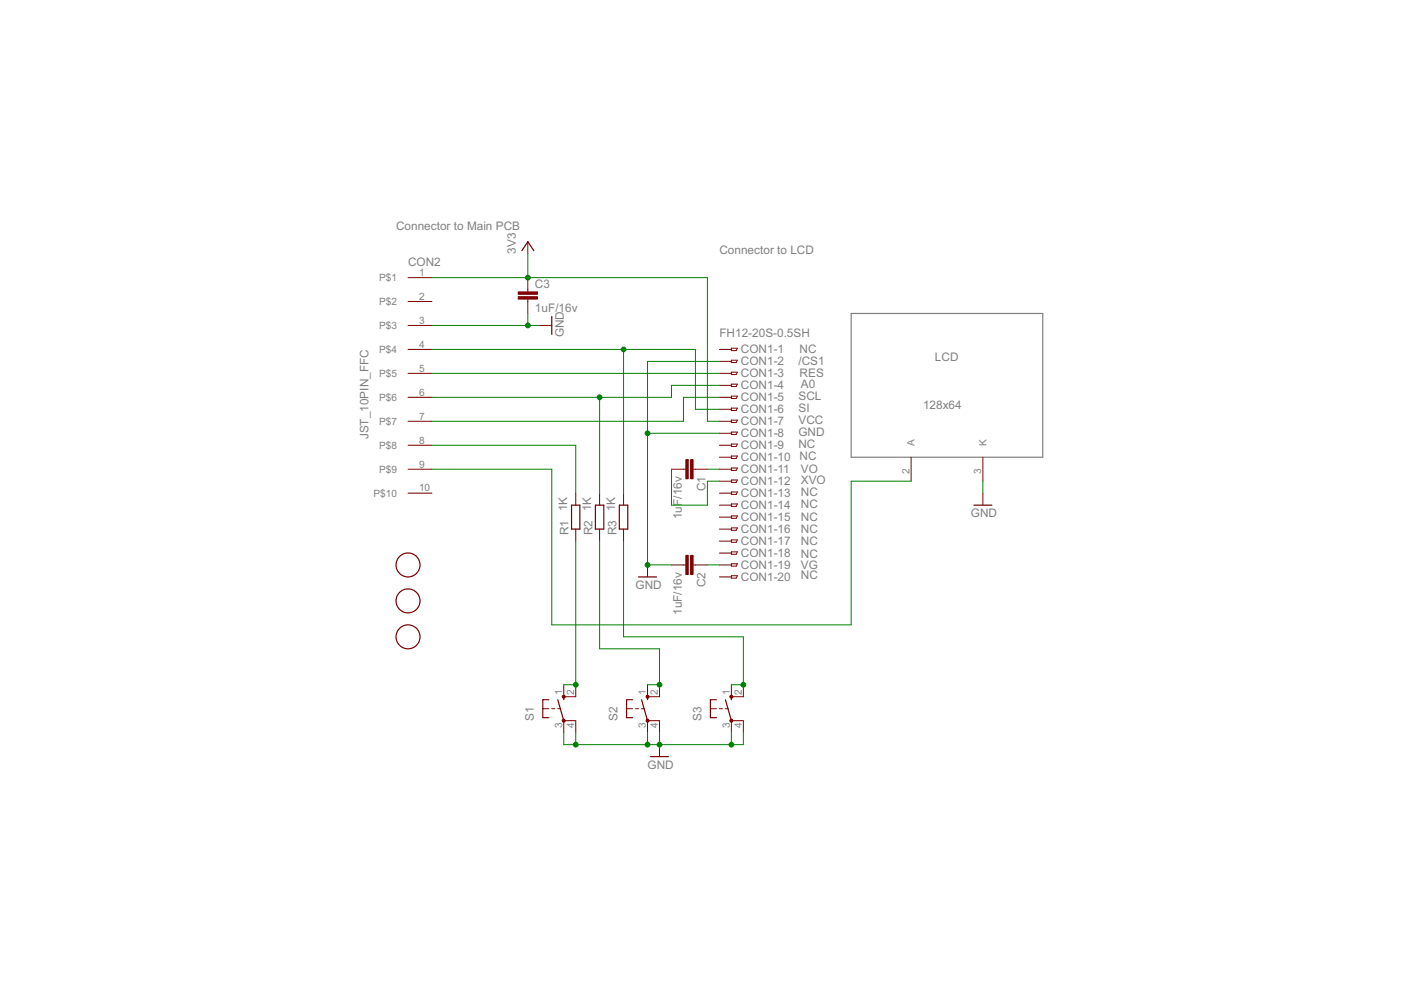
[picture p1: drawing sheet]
<svg xmlns="http://www.w3.org/2000/svg" width="297mm" height="210mm" viewBox="0 0 297 210" stroke-linecap="round" stroke-linejoin="round" font-family="sans-serif">
<path d="M180.5 66.5h40.6v30.4h-40.6z" fill="none" stroke="#808080" stroke-width=".25"/>
<g fill="none" stroke="#800000" stroke-width=".21">
<path d="M86.5 58.9h5.1M111.9 51.2v2.6M111.9 58.9v3M86.5 63.9h5.1M86.5 69h5.1M86.5 74.1h5.1M86.5 79.2h5.1M111.9 63.4v3.1M114.4 69h2.6M152.5 74.1h2.6M152.5 79.2h2.6M152.5 76.6h2.6"/>
<path d="M155.1 73.8h1.2l-.2 .5h-1zM155.1 76.4h1.2l-.2 .5h-1zM155.1 78.9h1.2l-.2 .5h-1zM86.5 84.2h5.1M86.5 89.3h5.1M86.5 94.4h5.1M86.5 99.5h5.1M142.4 99.5h3M146.9 99.5h3.1M152.5 84.2h2.6M152.5 89.3h2.6M152.5 94.4h2.6"/>
<path d="M152.5 99.5h2.6M152.5 81.7h2.6M152.5 86.8h2.6M152.5 91.9h2.6M152.5 96.9h2.6M155.1 81.4h1.2l-.2 .6h-1zM155.1 84h1.2l-.2 .5h-1zM155.1 86.5h1.2l-.2 .5h-1zM155.1 89.1h1.2l-.2 .5h-1zM155.1 91.6h1.2l-.2 .5h-1zM155.1 94.1h1.2l-.2 .6h-1zM155.1 96.7h1.2l-.2 .5h-1z"/>
<path d="M155.1 99.2h1.2l-.2 .5h-1zM193.2 96.9v5.1M208.4 96.9v5.1M86.5 104.6h5.1M122.1 104.6v2.5M122.1 112.2v2.5M127.1 104.6v2.5M127.1 112.2v2.5M132.2 104.6v2.5M132.2 112.2v2.5M137.3 119.8v2.5M142.4 119.8h3"/>
<path d="M146.9 119.8h3.1M152.5 104.6h2.6M152.5 102h2.6M152.5 107.1h2.6M152.5 109.6h2.6M152.5 112.2h2.6M152.5 114.7h2.6M152.5 117.3h2.6M152.5 119.8h2.6M155.1 101.8h1.2l-.2 .5h-1zM155.1 104.3h1.2l-.2 .5h-1zM155.1 106.8h1.2l-.2 .6h-1z"/>
<path d="M155.1 109.4h1.2l-.2 .5h-1zM155.1 111.9h1.2l-.2 .5h-1zM155.1 114.5h1.2l-.2 .5h-1zM155.1 117h1.2l-.2 .5h-1zM155.1 119.5h1.2l-.2 .5h-1zM208.4 104.6v2.5M152.5 122.3h2.6M155.1 122.1h1.2l-.2 .5h-1zM115.1 150.3h1.3M117 150.3h.6M118.3 150.3h.6M119.5 145.2v2.5h2.6v-2.5"/>
<path d="M119.5 155.3v-2.5h2.6v2.5M132.8 150.3h1.3M134.7 150.3h.7M136 150.3h.7M137.3 145.2v2.5h2.5v-2.5M137.3 155.3v-2.5h2.5v2.5M139.8 157.9v2.5M150.6 150.3h1.3M152.5 150.3h.7M153.8 150.3h.6M155.1 145.2v2.5h2.5v-2.5M155.1 155.3v-2.5h2.5v2.5"/>
</g>
<g fill="none" stroke="#800000" stroke-width=".25">
<path d="M110.6 53.1l1.3-1.9 1.3 1.9M117 67.1v3.8M121.2 107.1h1.7v5.1h-1.7zM126.2 107.1h1.8v5.1h-1.8zM131.3 107.1h1.8v5.1h-1.8zM206.5 107.1h3.8M135.4 122.3h3.8M116.4 148.4h-1.3v3.8h1.3M118.3 148.4l1.2 4.4M119.5 147.7v.7M134.1 148.4h-1.3v3.8h1.3M136 148.4l1.3 4.4"/>
<path d="M137.3 147.7v.7M151.9 148.4h-1.3v3.8h1.3M153.8 148.4l1.3 4.4M155.1 147.7v.7M137.9 160.4h3.8"/>
<circle cx="86.5" cy="119.8" r="2.54"/>
<circle cx="86.5" cy="127.4" r="2.54"/>
<circle cx="86.5" cy="135" r="2.54"/>
</g>
<g fill="#800000" stroke="#800000" stroke-width=".21">
<path d="M145.4 97.5h.5v4h-.5z"/>
<path d="M146.4 97.5h.5v4h-.5z"/>
<path d="M145.4 117.8h.5v4h-.5z"/>
<path d="M146.4 117.8h.5v4h-.5z"/>
<path d="M109.9 62.9h4v.5h-4z"/>
<path d="M109.9 61.9h4v.5h-4z"/>
</g>
<g fill="#800000" stroke="#800000" stroke-width=".21">
<circle cx="137.3" cy="152.8" r=".33"/>
<circle cx="137.3" cy="147.7" r=".33"/>
<circle cx="119.5" cy="152.8" r=".33"/>
<circle cx="119.5" cy="147.7" r=".33"/>
<circle cx="155.1" cy="152.8" r=".33"/>
<circle cx="155.1" cy="147.7" r=".33"/>
</g>
<g fill="none" stroke="#008000" stroke-width=".21">
<path d="M91.6 58.9h58.4v30.4h2.5M111.9 53.8v5.1M91.6 69h22.8M91.6 74.1h55.8v12.7h5.1M91.6 79.2h60.9M111.9 66.5v2.5M132.2 74.1v30.5M152.5 76.6h-15.2v43.2h5.1M91.6 94.4h30.5v10.2M91.6 99.5h25.4v33h63.5v-30.5h12.7M127.1 84.2v20.4M137.3 91.9h15.2"/>
<path d="M142.4 99.5v7.6h7.6v-5.1h2.5M150 99.5h2.5M152.5 84.2h-7.6v5.1h-53.3M152.5 81.7h-10.1v2.5h-50.8M122.1 114.7v30.5h-2.6M127.1 114.7v22.9h12.7v7.6h-2.5M132.2 114.7v20.3h25.4v10.2h-2.5M150 119.8h2.5M208.4 102v2.6M119.5 155.3v2.6h38.1v-2.6M122.1 155.3v2.6M137.3 155.3v2.6"/>
<path d="M139.8 155.3v2.6M155.1 155.3v2.6"/>
</g>
<g fill="#008000" stroke="#008000" stroke-width=".21">
<circle cx="111.9" cy="69" r=".51"/>
<circle cx="137.3" cy="119.8" r=".51"/>
<circle cx="137.3" cy="91.9" r=".51"/>
<circle cx="139.8" cy="157.9" r=".51"/>
<circle cx="155.1" cy="157.9" r=".51"/>
<circle cx="137.3" cy="157.9" r=".51"/>
<circle cx="122.1" cy="157.9" r=".51"/>
<circle cx="111.9" cy="58.9" r=".51"/>
<circle cx="132.2" cy="74.1" r=".51"/>
<circle cx="127.1" cy="84.2" r=".51"/>
<circle cx="122.1" cy="145.2" r=".51"/>
<circle cx="139.8" cy="145.2" r=".51"/>
<circle cx="157.6" cy="145.2" r=".51"/>
</g>
<g font-size="2.8" fill="#808080">
<text x="84" y="48.7">Connector to Main PCB</text>
<text x="109.4" y="53.8" transform="rotate(-90 109.4 53.8)">3V3</text>
<text x="152.5" y="53.8">Connector to LCD</text>
<text x="86.5" y="56.3">CON2</text>
<text x="113.4" y="61">C3</text>
<text x="113.4" y="66.1">1uF/16v</text>
<text x="119.5" y="71.5" transform="rotate(-90 119.5 71.5)">GND</text>
<text x="152.5" y="71.5">FH12-20S-0.5SH</text>
<text x="157.1" y="74.9">CON1-1</text>
<text x="157.1" y="77.4">CON1-2</text>
<text x="169.3" y="77.4">/CS1</text>
<text x="169.5" y="74.9">NC</text>
<text x="198.2" y="76.6">LCD</text>
<text x="157.1" y="79.9">CON1-3</text>
<text x="157.1" y="82.5">CON1-4</text>
<text x="169.5" y="79.9">RES</text>
<text x="169.8" y="82.2">A0</text>
<text x="157.1" y="85">CON1-5</text>
<text x="157.1" y="87.5">CON1-6</text>
<text x="169.3" y="84.8">SCL</text>
<text x="169.3" y="87.3">SI</text>
<text x="169.3" y="89.8">VCC</text>
<text x="195.7" y="86.8">128x64</text>
<text x="78.1" y="93.2" transform="rotate(-90 78.1 93.2)">JST_10PIN_FFC</text>
<text x="157.1" y="90.1">CON1-7</text>
<text x="157.1" y="92.6">CON1-8</text>
<text x="157.1" y="95.2">CON1-9</text>
<text x="169.3" y="92.4">GND</text>
<text x="169.3" y="94.9">NC</text>
<text x="157.1" y="97.7">CON1-10 NC</text>
<text x="157.1" y="100.2">CON1-11</text>
<text x="169.8" y="100.2">VO</text>
<text x="149.6" y="104.2" transform="rotate(-90 149.6 104.2)">C1</text>
<text x="157.1" y="102.8">CON1-12</text>
<text x="157.1" y="105.3">CON1-13</text>
<text x="157.1" y="107.9">CON1-14</text>
<text x="169.8" y="105.1">NC</text>
<text x="169.8" y="107.6">NC</text>
<text x="169.8" y="102.5">XVO</text>
<text x="120.3" y="108.4" transform="rotate(-90 120.3 108.4)">1K</text>
<text x="120.6" y="113.4" transform="rotate(-90 120.6 113.4)">R1</text>
<text x="125.4" y="108.4" transform="rotate(-90 125.4 108.4)">1K</text>
<text x="125.6" y="113.4" transform="rotate(-90 125.6 113.4)">R2</text>
<text x="130.4" y="108.4" transform="rotate(-90 130.4 108.4)">1K</text>
<text x="130.7" y="113.4" transform="rotate(-90 130.7 113.4)">R3</text>
<text x="144.5" y="110.1" transform="rotate(-90 144.5 110.1)">1uF/16v</text>
<text x="157.1" y="110.4">CON1-15</text>
<text x="157.1" y="112.9">CON1-16</text>
<text x="169.8" y="110.4">NC</text>
<text x="169.8" y="112.9">NC</text>
<text x="205.9" y="109.6">GND</text>
<text x="157.1" y="115.5">CON1-17</text>
<text x="157.1" y="118">CON1-18</text>
<text x="169.8" y="115.5">NC</text>
<text x="169.8" y="118.3">NC</text>
<text x="134.8" y="124.9">GND</text>
<text x="149.6" y="124.5" transform="rotate(-90 149.6 124.5)">C2</text>
<text x="157.1" y="120.6">CON1-19</text>
<text x="157.1" y="123.1">CON1-20</text>
<text x="169.8" y="122.8">NC</text>
<text x="169.8" y="120.6">VG</text>
<text x="144.5" y="130.4" transform="rotate(-90 144.5 130.4)">1uF/16v</text>
<text x="113.2" y="152.8" transform="rotate(-90 113.2 152.8)">S1</text>
<text x="130.9" y="152.8" transform="rotate(-90 130.9 152.8)">S2</text>
<text x="148.7" y="152.8" transform="rotate(-90 148.7 152.8)">S3</text>
<text x="137.3" y="163">GND</text>
</g>
<g font-size="2.4" fill="#808080">
<text x="80.4" y="59.6">P$1</text>
<text x="88.8" y="58.5">1</text>
<text x="80.4" y="64.7">P$2</text>
<text x="88.8" y="63.6">2</text>
<text x="80.4" y="69.8">P$3</text>
<text x="88.8" y="68.7">3</text>
<text x="80.4" y="74.9">P$4</text>
<text x="88.8" y="73.7">4</text>
<text x="80.4" y="79.9">P$5</text>
<text x="88.8" y="78.8">5</text>
<text x="88.8" y="83.9">6</text>
<text x="80.4" y="85">P$6</text>
<text x="88.8" y="89">7</text>
<text x="80.4" y="90.1">P$7</text>
<text x="80.4" y="95.2">P$8</text>
<text x="88.8" y="94">8</text>
<text x="193.9" y="94.6" transform="rotate(-90 193.9 94.6)">A</text>
<text x="209.2" y="94.6" transform="rotate(-90 209.2 94.6)">K</text>
<text x="80.4" y="100.2">P$9</text>
<text x="88.8" y="99.1">9</text>
<text x="192.8" y="100.5" transform="rotate(-90 192.8 100.5)">2</text>
<text x="208" y="100.5" transform="rotate(-90 208 100.5)">3</text>
<text x="79.2" y="105.3">P$10</text>
<text x="88.8" y="104.2">10</text>
<text x="119.2" y="147.4" transform="rotate(-90 119.2 147.4)">1</text>
<text x="121.7" y="147.4" transform="rotate(-90 121.7 147.4)">2</text>
<text x="136.9" y="147.4" transform="rotate(-90 136.9 147.4)">1</text>
<text x="139.5" y="147.4" transform="rotate(-90 139.5 147.4)">2</text>
<text x="154.7" y="147.4" transform="rotate(-90 154.7 147.4)">1</text>
<text x="157.3" y="147.4" transform="rotate(-90 157.3 147.4)">2</text>
<text x="119.2" y="154.3" transform="rotate(-90 119.2 154.3)">3</text>
<text x="121.7" y="154.3" transform="rotate(-90 121.7 154.3)">4</text>
<text x="136.9" y="154.3" transform="rotate(-90 136.9 154.3)">3</text>
<text x="139.5" y="154.3" transform="rotate(-90 139.5 154.3)">4</text>
<text x="154.7" y="154.3" transform="rotate(-90 154.7 154.3)">3</text>
<text x="157.3" y="154.3" transform="rotate(-90 157.3 154.3)">4</text>
</g>
</svg>
